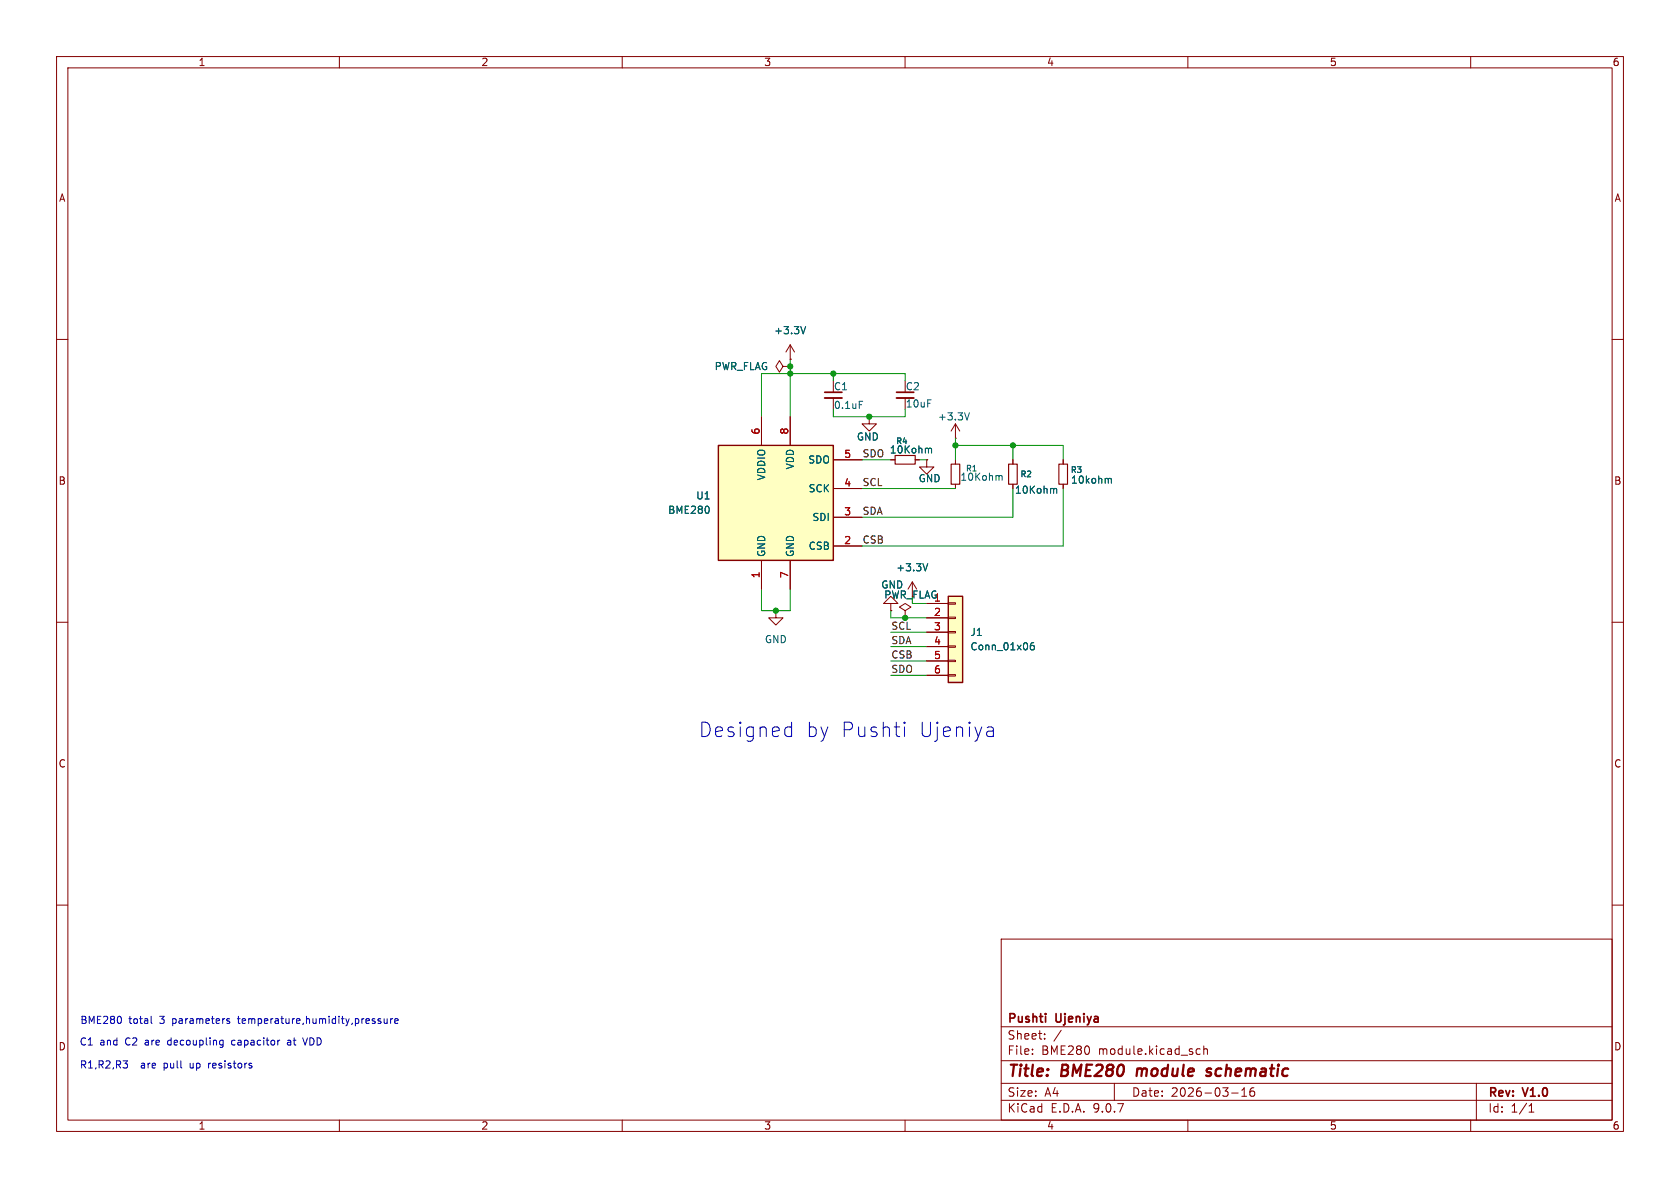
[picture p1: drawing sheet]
(kicad_sch
 (version 20250114)
 (generator "eeschema")
 (generator_version "9.0")
 (paper "A4")
 (title_block
  (title "BME280 module schematic")
  (date "2026-03-16")
  (rev "V1.0")
  (company "Pushti Ujeniya"))
 (lib_symbols
  (symbol "Connector_Generic:Conn_01x06"
   (pin_names
    (offset 1.016) (hide yes)) (exclude_from_sim no) (in_bom yes) (on_board yes)
   (property "Reference" "J" (at 0 7.62 0) (effects (font (size 1.27 1.27))))
   (property "Value" "Conn_01x06" (at 0 -10.16 0) (effects (font (size 1.27 1.27))))
   (property "Footprint" "" (at 0 0 0) (effects (font (size 1.27 1.27)) (hide yes)))
   (property "Datasheet" "~" (at 0 0 0) (effects (font (size 1.27 1.27)) (hide yes)))
   (property "Description" "Generic connector, single row, 01x06, script generated (kicad-library-utils/schlib/autogen/connector/)" (at 0 0 0) (effects (font (size 1.27 1.27)) (hide yes)))
   (symbol "Conn_01x06_1_1"
    (rectangle (start -1.27 6.35) (end 1.27 -8.89) (stroke (width 0.254) (type default)) (fill (type background)))
    (rectangle (start -1.27 5.207) (end 0 4.953) (stroke (width 0.1524) (type default)) (fill (type none)))
    (rectangle (start -1.27 2.667) (end 0 2.413) (stroke (width 0.1524) (type default)) (fill (type none)))
    (rectangle (start -1.27 0.127) (end 0 -0.127) (stroke (width 0.1524) (type default)) (fill (type none)))
    (rectangle (start -1.27 -2.413) (end 0 -2.667) (stroke (width 0.1524) (type default)) (fill (type none)))
    (rectangle (start -1.27 -4.953) (end 0 -5.207) (stroke (width 0.1524) (type default)) (fill (type none)))
    (rectangle (start -1.27 -7.493) (end 0 -7.747) (stroke (width 0.1524) (type default)) (fill (type none)))
    (pin passive line (at -5.08 5.08 0) (length 3.81) (name "Pin_1" (effects (font (size 1.27 1.27)))) (number "1" (effects (font (size 1.27 1.27)))))
    (pin passive line (at -5.08 2.54 0) (length 3.81) (name "Pin_2" (effects (font (size 1.27 1.27)))) (number "2" (effects (font (size 1.27 1.27)))))
    (pin passive line (at -5.08 0 0) (length 3.81) (name "Pin_3" (effects (font (size 1.27 1.27)))) (number "3" (effects (font (size 1.27 1.27)))))
    (pin passive line (at -5.08 -2.54 0) (length 3.81) (name "Pin_4" (effects (font (size 1.27 1.27)))) (number "4" (effects (font (size 1.27 1.27)))))
    (pin passive line (at -5.08 -5.08 0) (length 3.81) (name "Pin_5" (effects (font (size 1.27 1.27)))) (number "5" (effects (font (size 1.27 1.27)))))
    (pin passive line (at -5.08 -7.62 0) (length 3.81) (name "Pin_6" (effects (font (size 1.27 1.27)))) (number "6" (effects (font (size 1.27 1.27))))))
   (embedded_fonts no))
  (symbol "Device:C_Small"
   (pin_numbers (hide yes))
   (pin_names
    (offset 0.254) (hide yes)) (exclude_from_sim no) (in_bom yes) (on_board yes)
   (property "Reference" "C" (at 0.254 1.778 0) (effects (font (size 1.27 1.27)) (justify left)))
   (property "Value" "C_Small" (at 0.254 -2.032 0) (effects (font (size 1.27 1.27)) (justify left)))
   (property "Footprint" "" (at 0 0 0) (effects (font (size 1.27 1.27)) (hide yes)))
   (property "Datasheet" "~" (at 0 0 0) (effects (font (size 1.27 1.27)) (hide yes)))
   (property "Description" "Unpolarized capacitor, small symbol" (at 0 0 0) (effects (font (size 1.27 1.27)) (hide yes)))
   (symbol "C_Small_0_1"
    (polyline (pts (xy -1.524 0.508) (xy 1.524 0.508)) (stroke (width 0.3048) (type default)) (fill (type none)))
    (polyline (pts (xy -1.524 -0.508) (xy 1.524 -0.508)) (stroke (width 0.3302) (type default)) (fill (type none))))
   (symbol "C_Small_1_1"
    (pin passive line (at 0 2.54 270) (length 2.032) (name "~" (effects (font (size 1.27 1.27)))) (number "1" (effects (font (size 1.27 1.27)))))
    (pin passive line (at 0 -2.54 90) (length 2.032) (name "~" (effects (font (size 1.27 1.27)))) (number "2" (effects (font (size 1.27 1.27))))))
   (embedded_fonts no))
  (symbol "Device:R_Small"
   (pin_numbers (hide yes))
   (pin_names
    (offset 0.254) (hide yes)) (exclude_from_sim no) (in_bom yes) (on_board yes)
   (property "Reference" "R" (at 0 0 90) (effects (font (size 1.016 1.016))))
   (property "Value" "R_Small" (at 1.778 0 90) (effects (font (size 1.27 1.27))))
   (property "Footprint" "" (at 0 0 0) (effects (font (size 1.27 1.27)) (hide yes)))
   (property "Datasheet" "~" (at 0 0 0) (effects (font (size 1.27 1.27)) (hide yes)))
   (property "Description" "Resistor, small symbol" (at 0 0 0) (effects (font (size 1.27 1.27)) (hide yes)))
   (symbol "R_Small_0_1"
    (rectangle (start -0.762 1.778) (end 0.762 -1.778) (stroke (width 0.2032) (type default)) (fill (type none))))
   (symbol "R_Small_1_1"
    (pin passive line (at 0 2.54 270) (length 0.762) (name "~" (effects (font (size 1.27 1.27)))) (number "1" (effects (font (size 1.27 1.27)))))
    (pin passive line (at 0 -2.54 90) (length 0.762) (name "~" (effects (font (size 1.27 1.27)))) (number "2" (effects (font (size 1.27 1.27))))))
   (embedded_fonts no))
  (symbol "Sensor:BME280" (exclude_from_sim no) (in_bom yes) (on_board yes)
   (property "Reference" "U" (at -8.89 11.43 0) (effects (font (size 1.27 1.27))))
   (property "Value" "BME280" (at 7.62 11.43 0) (effects (font (size 1.27 1.27))))
   (property "Footprint" "Package_LGA:Bosch_LGA-8_2.5x2.5mm_P0.65mm_ClockwisePinNumbering" (at 38.1 -11.43 0) (effects (font (size 1.27 1.27)) (hide yes)))
   (property "Datasheet" "https://www.bosch-sensortec.com/media/boschsensortec/downloads/datasheets/bst-bme280-ds002.pdf" (at 0 -5.08 0) (effects (font (size 1.27 1.27)) (hide yes)))
   (property "Description" "3-in-1 sensor, humidity, pressure, temperature, I2C and SPI interface, 1.71-3.6V, LGA-8" (at 0 0 0) (effects (font (size 1.27 1.27)) (hide yes)))
   (symbol "BME280_0_1"
    (rectangle (start -10.16 10.16) (end 10.16 -10.16) (stroke (width 0.254) (type default)) (fill (type background))))
   (symbol "BME280_1_1"
    (pin power_in line (at -2.54 15.24 270) (length 5.08) (name "VDDIO" (effects (font (size 1.27 1.27)))) (number "6" (effects (font (size 1.27 1.27)))))
    (pin power_in line (at -2.54 -15.24 90) (length 5.08) (name "GND" (effects (font (size 1.27 1.27)))) (number "1" (effects (font (size 1.27 1.27)))))
    (pin power_in line (at 2.54 15.24 270) (length 5.08) (name "VDD" (effects (font (size 1.27 1.27)))) (number "8" (effects (font (size 1.27 1.27)))))
    (pin power_in line (at 2.54 -15.24 90) (length 5.08) (name "GND" (effects (font (size 1.27 1.27)))) (number "7" (effects (font (size 1.27 1.27)))))
    (pin bidirectional line (at 15.24 7.62 180) (length 5.08) (name "SDO" (effects (font (size 1.27 1.27)))) (number "5" (effects (font (size 1.27 1.27)))))
    (pin input line (at 15.24 2.54 180) (length 5.08) (name "SCK" (effects (font (size 1.27 1.27)))) (number "4" (effects (font (size 1.27 1.27)))))
    (pin bidirectional line (at 15.24 -2.54 180) (length 5.08) (name "SDI" (effects (font (size 1.27 1.27)))) (number "3" (effects (font (size 1.27 1.27)))))
    (pin input line (at 15.24 -7.62 180) (length 5.08) (name "CSB" (effects (font (size 1.27 1.27)))) (number "2" (effects (font (size 1.27 1.27))))))
   (embedded_fonts no))
  (symbol "power:+3.3V"
   (power)
   (pin_numbers (hide yes))
   (pin_names
    (offset 0) (hide yes)) (exclude_from_sim no) (in_bom yes) (on_board yes)
   (property "Reference" "#PWR" (at 0 -3.81 0) (effects (font (size 1.27 1.27)) (hide yes)))
   (property "Value" "+3.3V" (at 0 3.556 0) (effects (font (size 1.27 1.27))))
   (property "Footprint" "" (at 0 0 0) (effects (font (size 1.27 1.27)) (hide yes)))
   (property "Datasheet" "" (at 0 0 0) (effects (font (size 1.27 1.27)) (hide yes)))
   (property "Description" "Power symbol creates a global label with name \"+3.3V\"" (at 0 0 0) (effects (font (size 1.27 1.27)) (hide yes)))
   (symbol "+3.3V_0_1"
    (polyline (pts (xy -0.762 1.27) (xy 0 2.54)) (stroke (width 0) (type default)) (fill (type none)))
    (polyline (pts (xy 0 2.54) (xy 0.762 1.27)) (stroke (width 0) (type default)) (fill (type none)))
    (polyline (pts (xy 0 0) (xy 0 2.54)) (stroke (width 0) (type default)) (fill (type none))))
   (symbol "+3.3V_1_1"
    (pin power_in line (at 0 0 90) (length 0) (name "~" (effects (font (size 1.27 1.27)))) (number "1" (effects (font (size 1.27 1.27))))))
   (embedded_fonts no))
  (symbol "power:GND"
   (power)
   (pin_numbers (hide yes))
   (pin_names
    (offset 0) (hide yes)) (exclude_from_sim no) (in_bom yes) (on_board yes)
   (property "Reference" "#PWR" (at 0 -6.35 0) (effects (font (size 1.27 1.27)) (hide yes)))
   (property "Value" "GND" (at 0 -3.81 0) (effects (font (size 1.27 1.27))))
   (property "Footprint" "" (at 0 0 0) (effects (font (size 1.27 1.27)) (hide yes)))
   (property "Datasheet" "" (at 0 0 0) (effects (font (size 1.27 1.27)) (hide yes)))
   (property "Description" "Power symbol creates a global label with name \"GND\" , ground" (at 0 0 0) (effects (font (size 1.27 1.27)) (hide yes)))
   (symbol "GND_0_1"
    (polyline (pts (xy 0 0) (xy 0 -1.27) (xy 1.27 -1.27) (xy 0 -2.54) (xy -1.27 -1.27) (xy 0 -1.27)) (stroke (width 0) (type default)) (fill (type none))))
   (symbol "GND_1_1"
    (pin power_in line (at 0 0 270) (length 0) (name "~" (effects (font (size 1.27 1.27)))) (number "1" (effects (font (size 1.27 1.27))))))
   (embedded_fonts no))
  (symbol "power:PWR_FLAG"
   (power)
   (pin_numbers (hide yes))
   (pin_names
    (offset 0) (hide yes)) (exclude_from_sim no) (in_bom yes) (on_board yes)
   (property "Reference" "#FLG" (at 0 1.905 0) (effects (font (size 1.27 1.27)) (hide yes)))
   (property "Value" "PWR_FLAG" (at 0 3.81 0) (effects (font (size 1.27 1.27))))
   (property "Footprint" "" (at 0 0 0) (effects (font (size 1.27 1.27)) (hide yes)))
   (property "Datasheet" "~" (at 0 0 0) (effects (font (size 1.27 1.27)) (hide yes)))
   (property "Description" "Special symbol for telling ERC where power comes from" (at 0 0 0) (effects (font (size 1.27 1.27)) (hide yes)))
   (symbol "PWR_FLAG_0_0"
    (pin power_out line (at 0 0 90) (length 0) (name "~" (effects (font (size 1.27 1.27)))) (number "1" (effects (font (size 1.27 1.27))))))
   (symbol "PWR_FLAG_0_1"
    (polyline (pts (xy 0 0) (xy 0 1.27) (xy -1.016 1.905) (xy 0 2.54) (xy 1.016 1.905) (xy 0 1.27)) (stroke (width 0) (type default)) (fill (type none))))
   (embedded_fonts no)))
 (text "Designed by Pushti Ujeniya"
  (exclude_from_sim no)
  (at 149.86 129.286 0)
  (effects (font (size 2.54 2.54))))
 (text "R1,R2,R3  are pull up resistors"
  (exclude_from_sim no)
  (at 29.464 188.468 0)
  (effects (font (size 1.27 1.27))))
 (text "BME280 total 3 parameters temperature,humidity,pressure"
  (exclude_from_sim no)
  (at 42.418 180.594 0)
  (effects (font (size 1.27 1.27))))
 (text "C1 and C2 are decoupling capacitor at VDD"
  (exclude_from_sim no)
  (at 35.56 184.404 0)
  (effects (font (size 1.27 1.27))))
 (junction
  (at 179.07 78.74)
  (diameter 0)
  (color 0 0 0 0))
 (junction
  (at 147.32 66.04)
  (diameter 0)
  (color 0 0 0 0))
 (junction
  (at 153.67 73.66)
  (diameter 0)
  (color 0 0 0 0))
 (junction
  (at 139.7 64.77)
  (diameter 0)
  (color 0 0 0 0))
 (junction
  (at 137.16 107.95)
  (diameter 0)
  (color 0 0 0 0))
 (junction
  (at 168.91 78.74)
  (diameter 0)
  (color 0 0 0 0))
 (junction
  (at 139.7 66.04)
  (diameter 0)
  (color 0 0 0 0))
 (junction
  (at 160.02 109.22)
  (diameter 0)
  (color 0 0 0 0))
 (wire
  (pts (xy 153.67 73.66) (xy 160.02 73.66))
  (stroke (width 0) (type default)))
 (wire
  (pts (xy 187.96 96.52) (xy 152.4 96.52))
  (stroke (width 0) (type default)))
 (wire
  (pts (xy 139.7 64.77) (xy 139.7 66.04))
  (stroke (width 0) (type default)))
 (wire
  (pts (xy 157.48 116.84) (xy 163.83 116.84))
  (stroke (width 0) (type default)))
 (wire
  (pts (xy 147.32 66.04) (xy 160.02 66.04))
  (stroke (width 0) (type default)))
 (wire
  (pts (xy 139.7 104.14) (xy 139.7 107.95))
  (stroke (width 0) (type default)))
 (wire
  (pts (xy 179.07 78.74) (xy 187.96 78.74))
  (stroke (width 0) (type default)))
 (wire
  (pts (xy 160.02 66.04) (xy 160.02 67.31))
  (stroke (width 0) (type default)))
 (wire
  (pts (xy 147.32 73.66) (xy 153.67 73.66))
  (stroke (width 0) (type default)))
 (wire
  (pts (xy 168.91 78.74) (xy 179.07 78.74))
  (stroke (width 0) (type default)))
 (wire
  (pts (xy 157.48 114.3) (xy 163.83 114.3))
  (stroke (width 0) (type default)))
 (wire
  (pts (xy 139.7 66.04) (xy 147.32 66.04))
  (stroke (width 0) (type default)))
 (wire
  (pts (xy 147.32 72.39) (xy 147.32 73.66))
  (stroke (width 0) (type default)))
 (wire
  (pts (xy 139.7 63.5) (xy 139.7 64.77))
  (stroke (width 0) (type default)))
 (wire
  (pts (xy 152.4 81.28) (xy 157.48 81.28))
  (stroke (width 0) (type default)))
 (wire
  (pts (xy 179.07 91.44) (xy 179.07 86.36))
  (stroke (width 0) (type default)))
 (wire
  (pts (xy 134.62 107.95) (xy 137.16 107.95))
  (stroke (width 0) (type default)))
 (wire
  (pts (xy 163.83 109.22) (xy 160.02 109.22))
  (stroke (width 0) (type default)))
 (wire
  (pts (xy 168.91 78.74) (xy 168.91 81.28))
  (stroke (width 0) (type default)))
 (wire
  (pts (xy 160.02 109.22) (xy 157.48 109.22))
  (stroke (width 0) (type default)))
 (wire
  (pts (xy 147.32 66.04) (xy 147.32 67.31))
  (stroke (width 0) (type default)))
 (wire
  (pts (xy 179.07 81.28) (xy 179.07 78.74))
  (stroke (width 0) (type default)))
 (wire
  (pts (xy 162.56 81.28) (xy 163.83 81.28))
  (stroke (width 0) (type default)))
 (wire
  (pts (xy 134.62 104.14) (xy 134.62 107.95))
  (stroke (width 0) (type default)))
 (wire
  (pts (xy 168.91 86.36) (xy 152.4 86.36))
  (stroke (width 0) (type default)))
 (wire
  (pts (xy 134.62 73.66) (xy 134.62 66.04))
  (stroke (width 0) (type default)))
 (wire
  (pts (xy 187.96 78.74) (xy 187.96 81.28))
  (stroke (width 0) (type default)))
 (wire
  (pts (xy 160.02 73.66) (xy 160.02 72.39))
  (stroke (width 0) (type default)))
 (wire
  (pts (xy 134.62 66.04) (xy 139.7 66.04))
  (stroke (width 0) (type default)))
 (wire
  (pts (xy 161.29 106.68) (xy 161.29 105.41))
  (stroke (width 0) (type default)))
 (wire
  (pts (xy 139.7 107.95) (xy 137.16 107.95))
  (stroke (width 0) (type default)))
 (wire
  (pts (xy 168.91 78.74) (xy 168.91 77.47))
  (stroke (width 0) (type default)))
 (wire
  (pts (xy 152.4 91.44) (xy 179.07 91.44))
  (stroke (width 0) (type default)))
 (wire
  (pts (xy 187.96 86.36) (xy 187.96 96.52))
  (stroke (width 0) (type default)))
 (wire
  (pts (xy 163.83 106.68) (xy 161.29 106.68))
  (stroke (width 0) (type default)))
 (wire
  (pts (xy 157.48 109.22) (xy 157.48 107.95))
  (stroke (width 0) (type default)))
 (wire
  (pts (xy 157.48 119.38) (xy 163.83 119.38))
  (stroke (width 0) (type default)))
 (wire
  (pts (xy 157.48 111.76) (xy 163.83 111.76))
  (stroke (width 0) (type default)))
 (wire
  (pts (xy 139.7 66.04) (xy 139.7 73.66))
  (stroke (width 0) (type default)))
 (label "SCL"
  (at 157.48 111.76 0)
  (effects (font (size 1.27 1.27)) (justify left bottom)))
 (label "SCL"
  (at 152.4 86.36 0)
  (effects (font (size 1.27 1.27)) (justify left bottom)))
 (label "SDO"
  (at 157.48 119.38 0)
  (effects (font (size 1.27 1.27)) (justify left bottom)))
 (label "CSB"
  (at 152.4 96.52 0)
  (effects (font (size 1.27 1.27)) (justify left bottom)))
 (label "SDA"
  (at 152.4 91.44 0)
  (effects (font (size 1.27 1.27)) (justify left bottom)))
 (label "SDO"
  (at 152.4 81.28 0)
  (effects (font (size 1.27 1.27)) (justify left bottom)))
 (label "SDA"
  (at 157.48 114.3 0)
  (effects (font (size 1.27 1.27)) (justify left bottom)))
 (label "CSB"
  (at 157.48 116.84 0)
  (effects (font (size 1.27 1.27)) (justify left bottom)))
 (symbol
  (lib_id "power:+3.3V")
  (at 161.29 105.41 0)
  (unit 1)
  (exclude_from_sim no)
  (in_bom yes)
  (on_board yes)
  (dnp no)
  (fields_autoplaced yes)
  (property "Reference" "#PWR01" (at 161.29 109.22 0) (effects (font (size 1.27 1.27)) (hide yes)))
  (property "Value" "+3.3V" (at 161.29 100.33 0) (effects (font (size 1.27 1.27))))
  (property "Footprint" "" (at 161.29 105.41 0) (effects (font (size 1.27 1.27)) (hide yes)))
  (property "Datasheet" "" (at 161.29 105.41 0) (effects (font (size 1.27 1.27)) (hide yes)))
  (property "Description" "Power symbol creates a global label with name \"+3.3V\"" (at 161.29 105.41 0) (effects (font (size 1.27 1.27)) (hide yes)))
  (pin "1"))
 (symbol
  (lib_id "Device:R_Small")
  (at 179.07 83.82 0)
  (unit 1)
  (exclude_from_sim no)
  (in_bom yes)
  (on_board yes)
  (dnp no)
  (property "Reference" "R2" (at 180.34 83.82 0) (effects (font (size 1.016 1.016)) (justify left)))
  (property "Value" "10Kohm" (at 179.324 86.614 0) (effects (font (size 1.27 1.27)) (justify left)))
  (property "Footprint" "Resistor_SMD:R_0201_0603Metric" (at 179.07 83.82 0) (effects (font (size 1.27 1.27)) (hide yes)))
  (property "Datasheet" "~" (at 179.07 83.82 0) (effects (font (size 1.27 1.27)) (hide yes)))
  (property "Description" "Resistor, small symbol" (at 179.07 83.82 0) (effects (font (size 1.27 1.27)) (hide yes)))
  (pin "1")
  (pin "2"))
 (symbol
  (lib_id "power:+3.3V")
  (at 168.91 77.47 0)
  (unit 1)
  (exclude_from_sim no)
  (in_bom yes)
  (on_board yes)
  (dnp no)
  (property "Reference" "#PWR07" (at 168.91 81.28 0) (effects (font (size 1.27 1.27)) (hide yes)))
  (property "Value" "+3.3V" (at 168.656 73.66 0) (effects (font (size 1.27 1.27))))
  (property "Footprint" "" (at 168.91 77.47 0) (effects (font (size 1.27 1.27)) (hide yes)))
  (property "Datasheet" "" (at 168.91 77.47 0) (effects (font (size 1.27 1.27)) (hide yes)))
  (property "Description" "Power symbol creates a global label with name \"+3.3V\"" (at 168.91 77.47 0) (effects (font (size 1.27 1.27)) (hide yes)))
  (pin "1"))
 (symbol
  (lib_id "power:+3.3V")
  (at 139.7 63.5 0)
  (unit 1)
  (exclude_from_sim no)
  (in_bom yes)
  (on_board yes)
  (dnp no)
  (fields_autoplaced yes)
  (property "Reference" "#PWR03" (at 139.7 67.31 0) (effects (font (size 1.27 1.27)) (hide yes)))
  (property "Value" "+3.3V" (at 139.7 58.42 0) (effects (font (size 1.27 1.27))))
  (property "Footprint" "" (at 139.7 63.5 0) (effects (font (size 1.27 1.27)) (hide yes)))
  (property "Datasheet" "" (at 139.7 63.5 0) (effects (font (size 1.27 1.27)) (hide yes)))
  (property "Description" "Power symbol creates a global label with name \"+3.3V\"" (at 139.7 63.5 0) (effects (font (size 1.27 1.27)) (hide yes)))
  (pin "1"))
 (symbol
  (lib_id "power:PWR_FLAG")
  (at 139.7 64.77 90)
  (unit 1)
  (exclude_from_sim no)
  (in_bom yes)
  (on_board yes)
  (dnp no)
  (fields_autoplaced yes)
  (property "Reference" "#FLG01" (at 137.795 64.77 0) (effects (font (size 1.27 1.27)) (hide yes)))
  (property "Value" "PWR_FLAG" (at 135.89 64.7699 90) (effects (font (size 1.27 1.27)) (justify left)))
  (property "Footprint" "" (at 139.7 64.77 0) (effects (font (size 1.27 1.27)) (hide yes)))
  (property "Datasheet" "~" (at 139.7 64.77 0) (effects (font (size 1.27 1.27)) (hide yes)))
  (property "Description" "Special symbol for telling ERC where power comes from" (at 139.7 64.77 0) (effects (font (size 1.27 1.27)) (hide yes)))
  (pin "1"))
 (symbol
  (lib_id "Device:C_Small")
  (at 160.02 69.85 0)
  (unit 1)
  (exclude_from_sim no)
  (in_bom yes)
  (on_board yes)
  (dnp no)
  (property "Reference" "C2" (at 160.02 68.326 0) (effects (font (size 1.27 1.27)) (justify left)))
  (property "Value" "10uF" (at 160.02 71.374 0) (effects (font (size 1.27 1.27)) (justify left)))
  (property "Footprint" "Capacitor_Tantalum_SMD:CP_EIA-1608-08_AVX-J" (at 160.02 69.85 0) (effects (font (size 1.27 1.27)) (hide yes)))
  (property "Datasheet" "~" (at 160.02 69.85 0) (effects (font (size 1.27 1.27)) (hide yes)))
  (property "Description" "Unpolarized capacitor, small symbol" (at 160.02 69.85 0) (effects (font (size 1.27 1.27)) (hide yes)))
  (pin "2")
  (pin "1"))
 (symbol
  (lib_id "Connector_Generic:Conn_01x06")
  (at 168.91 111.76 0)
  (unit 1)
  (exclude_from_sim no)
  (in_bom yes)
  (on_board yes)
  (dnp no)
  (fields_autoplaced yes)
  (property "Reference" "J1" (at 171.45 111.7599 0) (effects (font (size 1.27 1.27)) (justify left)))
  (property "Value" "Conn_01x06" (at 171.45 114.2999 0) (effects (font (size 1.27 1.27)) (justify left)))
  (property "Footprint" "Connector_PinHeader_1.00mm:PinHeader_1x06_P1.00mm_Vertical" (at 168.91 111.76 0) (effects (font (size 1.27 1.27)) (hide yes)))
  (property "Datasheet" "~" (at 168.91 111.76 0) (effects (font (size 1.27 1.27)) (hide yes)))
  (property "Description" "Generic connector, single row, 01x06, script generated (kicad-library-utils/schlib/autogen/connector/)" (at 168.91 111.76 0) (effects (font (size 1.27 1.27)) (hide yes)))
  (pin "4")
  (pin "2")
  (pin "6")
  (pin "1")
  (pin "3")
  (pin "5"))
 (symbol
  (lib_id "Device:R_Small")
  (at 187.96 83.82 0)
  (unit 1)
  (exclude_from_sim no)
  (in_bom yes)
  (on_board yes)
  (dnp no)
  (property "Reference" "R3" (at 189.23 83.058 0) (effects (font (size 1.016 1.016)) (justify left)))
  (property "Value" "10kohm" (at 189.23 84.836 0) (effects (font (size 1.27 1.27)) (justify left)))
  (property "Footprint" "Resistor_SMD:R_0201_0603Metric" (at 187.96 83.82 0) (effects (font (size 1.27 1.27)) (hide yes)))
  (property "Datasheet" "~" (at 187.96 83.82 0) (effects (font (size 1.27 1.27)) (hide yes)))
  (property "Description" "Resistor, small symbol" (at 187.96 83.82 0) (effects (font (size 1.27 1.27)) (hide yes)))
  (pin "1")
  (pin "2"))
 (symbol
  (lib_id "power:GND")
  (at 163.83 81.28 0)
  (unit 1)
  (exclude_from_sim no)
  (in_bom yes)
  (on_board yes)
  (dnp no)
  (property "Reference" "#PWR08" (at 163.83 87.63 0) (effects (font (size 1.27 1.27)) (hide yes)))
  (property "Value" "GND" (at 164.338 84.582 0) (effects (font (size 1.27 1.27))))
  (property "Footprint" "" (at 163.83 81.28 0) (effects (font (size 1.27 1.27)) (hide yes)))
  (property "Datasheet" "" (at 163.83 81.28 0) (effects (font (size 1.27 1.27)) (hide yes)))
  (property "Description" "Power symbol creates a global label with name \"GND\" , ground" (at 163.83 81.28 0) (effects (font (size 1.27 1.27)) (hide yes)))
  (pin "1"))
 (symbol
  (lib_id "power:GND")
  (at 153.67 73.66 0)
  (unit 1)
  (exclude_from_sim no)
  (in_bom yes)
  (on_board yes)
  (dnp no)
  (property "Reference" "#PWR05" (at 153.67 80.01 0) (effects (font (size 1.27 1.27)) (hide yes)))
  (property "Value" "GND" (at 153.416 77.216 0) (effects (font (size 1.27 1.27))))
  (property "Footprint" "" (at 153.67 73.66 0) (effects (font (size 1.27 1.27)) (hide yes)))
  (property "Datasheet" "" (at 153.67 73.66 0) (effects (font (size 1.27 1.27)) (hide yes)))
  (property "Description" "Power symbol creates a global label with name \"GND\" , ground" (at 153.67 73.66 0) (effects (font (size 1.27 1.27)) (hide yes)))
  (pin "1"))
 (symbol
  (lib_id "power:GND")
  (at 157.48 107.95 180)
  (unit 1)
  (exclude_from_sim no)
  (in_bom yes)
  (on_board yes)
  (dnp no)
  (property "Reference" "#PWR04" (at 157.48 101.6 0) (effects (font (size 1.27 1.27)) (hide yes)))
  (property "Value" "GND" (at 157.734 103.378 0) (effects (font (size 1.27 1.27))))
  (property "Footprint" "" (at 157.48 107.95 0) (effects (font (size 1.27 1.27)) (hide yes)))
  (property "Datasheet" "" (at 157.48 107.95 0) (effects (font (size 1.27 1.27)) (hide yes)))
  (property "Description" "Power symbol creates a global label with name \"GND\" , ground" (at 157.48 107.95 0) (effects (font (size 1.27 1.27)) (hide yes)))
  (pin "1"))
 (symbol
  (lib_id "power:PWR_FLAG")
  (at 160.02 109.22 0)
  (unit 1)
  (exclude_from_sim no)
  (in_bom yes)
  (on_board yes)
  (dnp no)
  (property "Reference" "#FLG02" (at 160.02 107.315 0) (effects (font (size 1.27 1.27)) (hide yes)))
  (property "Value" "PWR_FLAG" (at 161.036 105.156 0) (effects (font (size 1.27 1.27))))
  (property "Footprint" "" (at 160.02 109.22 0) (effects (font (size 1.27 1.27)) (hide yes)))
  (property "Datasheet" "~" (at 160.02 109.22 0) (effects (font (size 1.27 1.27)) (hide yes)))
  (property "Description" "Special symbol for telling ERC where power comes from" (at 160.02 109.22 0) (effects (font (size 1.27 1.27)) (hide yes)))
  (pin "1"))
 (symbol
  (lib_id "Device:C_Small")
  (at 147.32 69.85 0)
  (unit 1)
  (exclude_from_sim no)
  (in_bom yes)
  (on_board yes)
  (dnp no)
  (property "Reference" "C1" (at 147.32 68.326 0) (effects (font (size 1.27 1.27)) (justify left)))
  (property "Value" "0.1uF" (at 147.32 71.628 0) (effects (font (size 1.27 1.27)) (justify left)))
  (property "Footprint" "Capacitor_SMD:C_0201_0603Metric" (at 147.32 69.85 0) (effects (font (size 1.27 1.27)) (hide yes)))
  (property "Datasheet" "~" (at 147.32 69.85 0) (effects (font (size 1.27 1.27)) (hide yes)))
  (property "Description" "Unpolarized capacitor, small symbol" (at 147.32 69.85 0) (effects (font (size 1.27 1.27)) (hide yes)))
  (pin "2")
  (pin "1"))
 (symbol
  (lib_id "Device:R_Small")
  (at 160.02 81.28 90)
  (unit 1)
  (exclude_from_sim no)
  (in_bom yes)
  (on_board yes)
  (dnp no)
  (property "Reference" "R4" (at 160.528 77.978 90) (effects (font (size 1.016 1.016)) (justify left)))
  (property "Value" "10Kohm" (at 165.1 79.502 90) (effects (font (size 1.27 1.27)) (justify left)))
  (property "Footprint" "Resistor_SMD:R_0201_0603Metric" (at 160.02 81.28 0) (effects (font (size 1.27 1.27)) (hide yes)))
  (property "Datasheet" "~" (at 160.02 81.28 0) (effects (font (size 1.27 1.27)) (hide yes)))
  (property "Description" "Resistor, small symbol" (at 160.02 81.28 0) (effects (font (size 1.27 1.27)) (hide yes)))
  (pin "1")
  (pin "2"))
 (symbol
  (lib_id "Device:R_Small")
  (at 168.91 83.82 0)
  (unit 1)
  (exclude_from_sim no)
  (in_bom yes)
  (on_board yes)
  (dnp no)
  (property "Reference" "R1" (at 170.688 82.804 0) (effects (font (size 1.016 1.016)) (justify left)))
  (property "Value" "10Kohm" (at 169.672 84.328 0) (effects (font (size 1.27 1.27)) (justify left)))
  (property "Footprint" "Resistor_SMD:R_0201_0603Metric" (at 168.91 83.82 0) (effects (font (size 1.27 1.27)) (hide yes)))
  (property "Datasheet" "~" (at 168.91 83.82 0) (effects (font (size 1.27 1.27)) (hide yes)))
  (property "Description" "Resistor, small symbol" (at 168.91 83.82 0) (effects (font (size 1.27 1.27)) (hide yes)))
  (pin "1")
  (pin "2"))
 (symbol
  (lib_id "Sensor:BME280")
  (at 137.16 88.9 0)
  (unit 1)
  (exclude_from_sim no)
  (in_bom yes)
  (on_board yes)
  (dnp no)
  (fields_autoplaced yes)
  (property "Reference" "U1" (at 125.73 87.6299 0) (effects (font (size 1.27 1.27)) (justify right)))
  (property "Value" "BME280" (at 125.73 90.1699 0) (effects (font (size 1.27 1.27)) (justify right)))
  (property "Footprint" "Package_LGA:Bosch_LGA-8_2.5x2.5mm_P0.65mm_ClockwisePinNumbering" (at 175.26 100.33 0) (effects (font (size 1.27 1.27)) (hide yes)))
  (property "Datasheet" "https://www.bosch-sensortec.com/media/boschsensortec/downloads/datasheets/bst-bme280-ds002.pdf" (at 137.16 93.98 0) (effects (font (size 1.27 1.27)) (hide yes)))
  (property "Description" "3-in-1 sensor, humidity, pressure, temperature, I2C and SPI interface, 1.71-3.6V, LGA-8" (at 137.16 88.9 0) (effects (font (size 1.27 1.27)) (hide yes)))
  (pin "1")
  (pin "8")
  (pin "6")
  (pin "3")
  (pin "7")
  (pin "2")
  (pin "5")
  (pin "4"))
 (symbol
  (lib_id "power:GND")
  (at 137.16 107.95 0)
  (unit 1)
  (exclude_from_sim no)
  (in_bom yes)
  (on_board yes)
  (dnp no)
  (fields_autoplaced yes)
  (property "Reference" "#PWR06" (at 137.16 114.3 0) (effects (font (size 1.27 1.27)) (hide yes)))
  (property "Value" "GND" (at 137.16 113.03 0) (effects (font (size 1.27 1.27))))
  (property "Footprint" "" (at 137.16 107.95 0) (effects (font (size 1.27 1.27)) (hide yes)))
  (property "Datasheet" "" (at 137.16 107.95 0) (effects (font (size 1.27 1.27)) (hide yes)))
  (property "Description" "Power symbol creates a global label with name \"GND\" , ground" (at 137.16 107.95 0) (effects (font (size 1.27 1.27)) (hide yes)))
  (pin "1"))
 (sheet_instances
  (path ""
   (page "1")))
 (embedded_fonts no))
